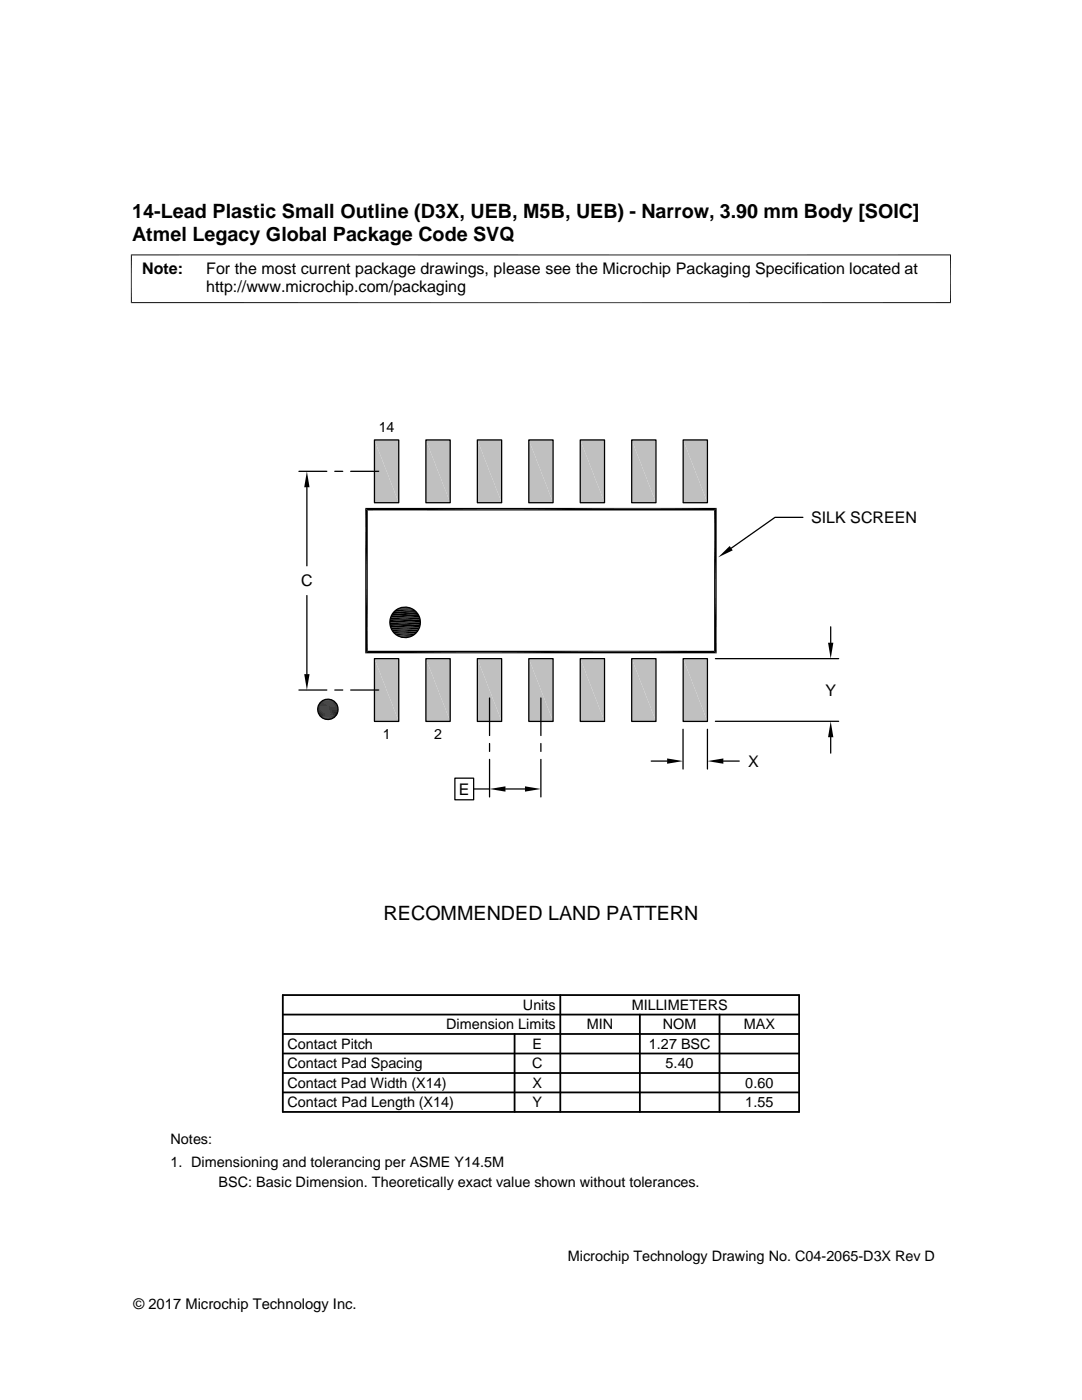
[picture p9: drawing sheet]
<svg xmlns="http://www.w3.org/2000/svg" width="216mm" height="279mm" viewBox="0 0 216 279" stroke-linecap="round" stroke-linejoin="round" font-family="sans-serif">
<g fill="#c0c0c0">
<path d="M136.3 87.8l4.9 12.5h-4.9z"/>
<path d="M136.3 87.8h4.9v12.5z"/>
<path d="M126 87.8l4.9 12.5h-4.9z"/>
<path d="M126 87.8h4.9v12.5z"/>
<path d="M115.8 87.8l4.8 12.5h-4.8z"/>
<path d="M115.8 87.8h4.8v12.5z"/>
<path d="M105.5 87.8l4.9 12.5h-4.9z"/>
<path d="M105.5 87.8h4.9v12.5z"/>
<path d="M95.2 87.8l4.9 12.5h-4.9z"/>
<path d="M95.2 87.8h4.9v12.5z"/>
<path d="M85 87.8l4.8 12.5h-4.8z"/>
<path d="M85 87.8h4.8v12.5z"/>
<path d="M74.7 87.8l4.9 12.5h-4.9z"/>
<path d="M74.7 87.8h4.9v12.5z"/>
<path d="M136.3 131.4l4.9 12.6h-4.9z"/>
<path d="M136.3 131.4h4.9v12.6z"/>
<path d="M126 131.4l4.9 12.6h-4.9z"/>
<path d="M126 131.4h4.9v12.6z"/>
<path d="M115.8 131.4l4.8 12.6h-4.8z"/>
<path d="M115.8 131.4h4.8v12.6z"/>
<path d="M105.5 131.4l4.9 12.6h-4.9z"/>
<path d="M105.5 131.4h4.9v12.6z"/>
<path d="M95.2 131.4l4.9 12.6h-4.9z"/>
<path d="M95.2 131.4h4.9v12.6z"/>
<path d="M85 131.4l4.8 12.6h-4.8z"/>
<path d="M85 131.4h4.8v12.6z"/>
<path d="M74.7 131.4l4.9 12.6h-4.9z"/>
<path d="M74.7 131.4h4.9v12.6z"/>
</g>
<g fill="none" stroke="#000" stroke-width=".25">
<path d="M59.6 94.1h5.6M61.2 97.2v15.7M66.8 94.1h1.6M70 94.1h5.6M74.7 87.8h4.9v12.5h-4.9zM85 87.8h4.8v12.5h-4.8zM95.2 87.8h4.9v12.5h-4.9zM105.5 87.8h4.9v12.5h-4.9zM115.8 87.8h4.8v12.5h-4.8zM126 87.8h4.9v12.5h-4.9zM136.3 87.8h4.9v12.5h-4.9zM61.2 118.9v15.6"/>
<path d="M160.2 103.3h-5.6l-8.7 6.1M59.6 137.7h5.6M66.8 137.7h1.6M70 137.7h5.6M74.7 131.4h4.9v12.6h-4.9zM85 131.4h4.8v12.6h-4.8zM95.2 131.4h4.9v12.6h-4.9zM97.7 139.3v7.5M105.5 131.4h4.9v12.6h-4.9zM107.9 139.3v7.5M115.8 131.4h4.8v12.6h-4.8zM126 131.4h4.9v12.6h-4.9z"/>
<path d="M136.3 131.4h4.9v12.6h-4.9zM142.7 131.4h24.6M165.8 125.1v3.2M90.8 155.3h3.7v4.3h-3.7zM94.5 157.5h3.2M97.7 148.4v1.6M97.7 151.6v7.4M100.9 157.5h3.9M107.9 148.4v1.6M107.9 151.6v7.4M129.9 151.9h3.2M136.3 145.5v8"/>
<path d="M141.2 145.5v8M142.7 144h24.6M144.3 151.9h3.2M165.8 147.1v3.2"/>
<circle cx="80.8" cy="124.2" r="3.1"/>
<circle cx="65.4" cy="141.6" r="2.03"/>
</g>
<path d="M56.4 198.6h103v23.3h-103zM111.8 198.6v23.3M56.4 206.4h103zM56.4 214.1h103M56.4 210.2h103M56.4 218h103M56.4 202.5h103M102.7 206.4v15.5M127.7 202.5v19.4M143.6 202.5v19.4" fill="none" stroke="#000" stroke-width=".36"/>
<g fill="none" stroke="#000" stroke-width=".2">
<path d="M26.1 50.9h163.7M26.2 50.8v9.7M189.7 50.8v9.7M26.1 60.4h163.7M64.1 140h2.6M64.3 139.9h2.3M64.4 139.8h2M79.6 121.3h2.5M79.6 127.1h2.5M63.4 141.5h4.1M63.4 141.7h4.1M63.4 141.8h4"/>
<path d="M63.4 141.3h4M63.4 141.1h4M63.4 142h4M63.5 140.9h3.9M63.5 142.2h3.9M63.5 142.4h3.8M63.5 140.7h3.8M63.6 142.6h3.6M63.6 140.5h3.6M63.7 140.4h3.4M63.7 142.7h3.4M63.8 142.9h3.2"/>
<path d="M63.8 140.2h3.2M64 140.1h2.9M64 143h2.9M64.1 143.2h2.6M64.3 143.3h2.3M64.4 143.4h2"/>
</g>
<g fill="#000">
<path d="M61.2 94.1l.6 3.1h-1.1zM72.9 101.4l.5 28.5-.5 .5zM72.9 101.4l.5 .5v28zM73.4 101.9l69.6-.5-.5 .5zM72.9 101.4h70.1l-69.6 .5zM143.3 111.2l2.3-2.2 .6 .8zM60.7 134.5h1.1l-.6 3.2zM64.6 139.7l1.8 .1zM64.6 139.7h1.7zM64.7 139.6l1.6 .1zM64.7 139.6h1.4zM65 139.6h1.1z"/>
<path d="M65 139.6h.9zM65.1 139.6h.8zM65.1 139.6h.6zM72.9 130.4l69.6-.5 .5 .5zM72.9 130.4l.5-.5h69.1zM77.8 124.2l6 .5h-6zM77.8 124.2h6.1l-.1 .5zM77.8 123.7l6.1 .5h-6.1zM77.8 123.7h6l.1 .5zM77.8 124.7l5.9 .5h-5.7zM77.8 124.7h6l-.1 .5zM78 123.2l5.8 .5h-6z"/>
<path d="M78 123.2h5.7l.1 .5zM78.1 122.7l5.6 .5h-5.7zM78.1 122.7h5.4l.2 .5zM79.6 127l2 .2h-1.5zM80.1 121.2h1.5l.5 .2zM80.1 127.2h1zM80.1 127.2h1.5zM80.1 121.2h1.5zM80.6 121.2h1zM142.5 101.9l.5 28.5-.5-.5zM143 101.4v29l-.5-28.5zM165.2 128.3h1.1l-.5 3.1z"/>
<path d="M64.4 143.3l1.9 .1zM64.6 143.4l1.5 .1zM64.6 143.4h1.7zM64.7 143.5h1.2zM64.7 143.5h1.4zM65 143.5l.7 .1zM65 143.5h.9zM65.1 143.6h.6zM97.7 157.5l3.2-.6v1.1zM104.8 156.9l3.1 .6-3.1 .5zM133.1 151.4l3.2 .5-3.2 .5zM141.2 151.9l3.1-.5v1z"/>
<path d="M165.8 144l.5 3.1h-1.1z"/>
</g>
<path d="M79.2 126.9h3.3M79.2 121.5h3.3" fill="none" stroke="#000" stroke-width=".23"/>
<path d="M78.8 121.8h4.1M78.8 126.6h4.1" fill="none" stroke="#000" stroke-width=".32"/>
<path d="M78.4 122.2h4.8M78.4 126.3h4.8" fill="none" stroke="#000" stroke-width=".38"/>
<path d="M78.1 122.5h5.4" fill="none" stroke="#000" stroke-width=".4"/>
<path d="M78 125.4h5.7" fill="none" stroke="#000" stroke-width=".44"/>
<path d="M78.1 125.9h5.4" fill="none" stroke="#000" stroke-width=".42"/>
<g font-size="3.9">
<text x="26.4" y="43.5">14-Lead Plastic Small Outline (D3X, UEB, M5B, UEB) - Narrow, 3.90 mm Body [SOIC]</text>
<text x="26.4" y="48.1">Atmel Legacy Global Package Code SVQ</text>
<text x="76.5" y="183.7">RECOMMENDED LAND PATTERN</text>
</g>
<g font-size="3.2">
<text x="28.4" y="54.6">Note:</text>
<text x="41.1" y="54.6">For the most current package drawings, please see the Microchip Packaging Specification located at</text>
<text x="41.1" y="58.3">http://www.microchip.com/packaging</text>
<text x="161.8" y="104.4">SILK SCREEN</text>
<text x="60.1" y="117">C</text>
<text x="164.7" y="138.9">Y</text>
<text x="149.3" y="153">X</text>
<text x="91.5" y="158.6">E</text>
</g>
<g font-size="2.9">
<text x="104.3" y="201.6">Units</text>
<text x="126" y="201.6">MILLIMETERS</text>
<text x="57.3" y="209.3">Contact Pitch</text>
<text x="89" y="205.4">Dimension Limits</text>
<text x="106.3" y="209.3">E</text>
<text x="117.1" y="205.4">MIN</text>
<text x="129.5" y="209.3">1.27 BSC</text>
<text x="132.3" y="205.4">NOM</text>
<text x="148.4" y="205.4">MAX</text>
<text x="57.3" y="213.2">Contact Pad Spacing</text>
<text x="106.2" y="213.2">C</text>
<text x="132.8" y="213.2">5.40</text>
<text x="57.3" y="221">Contact Pad Length (X14)</text>
<text x="57.3" y="217.1">Contact Pad Width (X14)</text>
<text x="106.3" y="221">Y</text>
<text x="106.3" y="217.1">X</text>
<text x="148.7" y="221">1.55</text>
<text x="148.7" y="217.1">0.60</text>
<text x="34" y="228.3">Notes:</text>
<text x="34" y="232.9">1. Dimensioning and tolerancing per ASME Y14.5M</text>
<text x="43.6" y="236.9">BSC: Basic Dimension. Theoretically exact value shown without tolerances.</text>
<text x="113.3" y="251.7">Microchip Technology Drawing No. C04-2065-D3X Rev D</text>
<text x="26.6" y="261.3">© 2017 Microchip Technology Inc.</text>
</g>
<g font-size="2.8">
<text x="75.6" y="86.2">14</text>
<text x="76.4" y="147.6">1</text>
<text x="86.6" y="147.6">2</text>
</g>
</svg>
